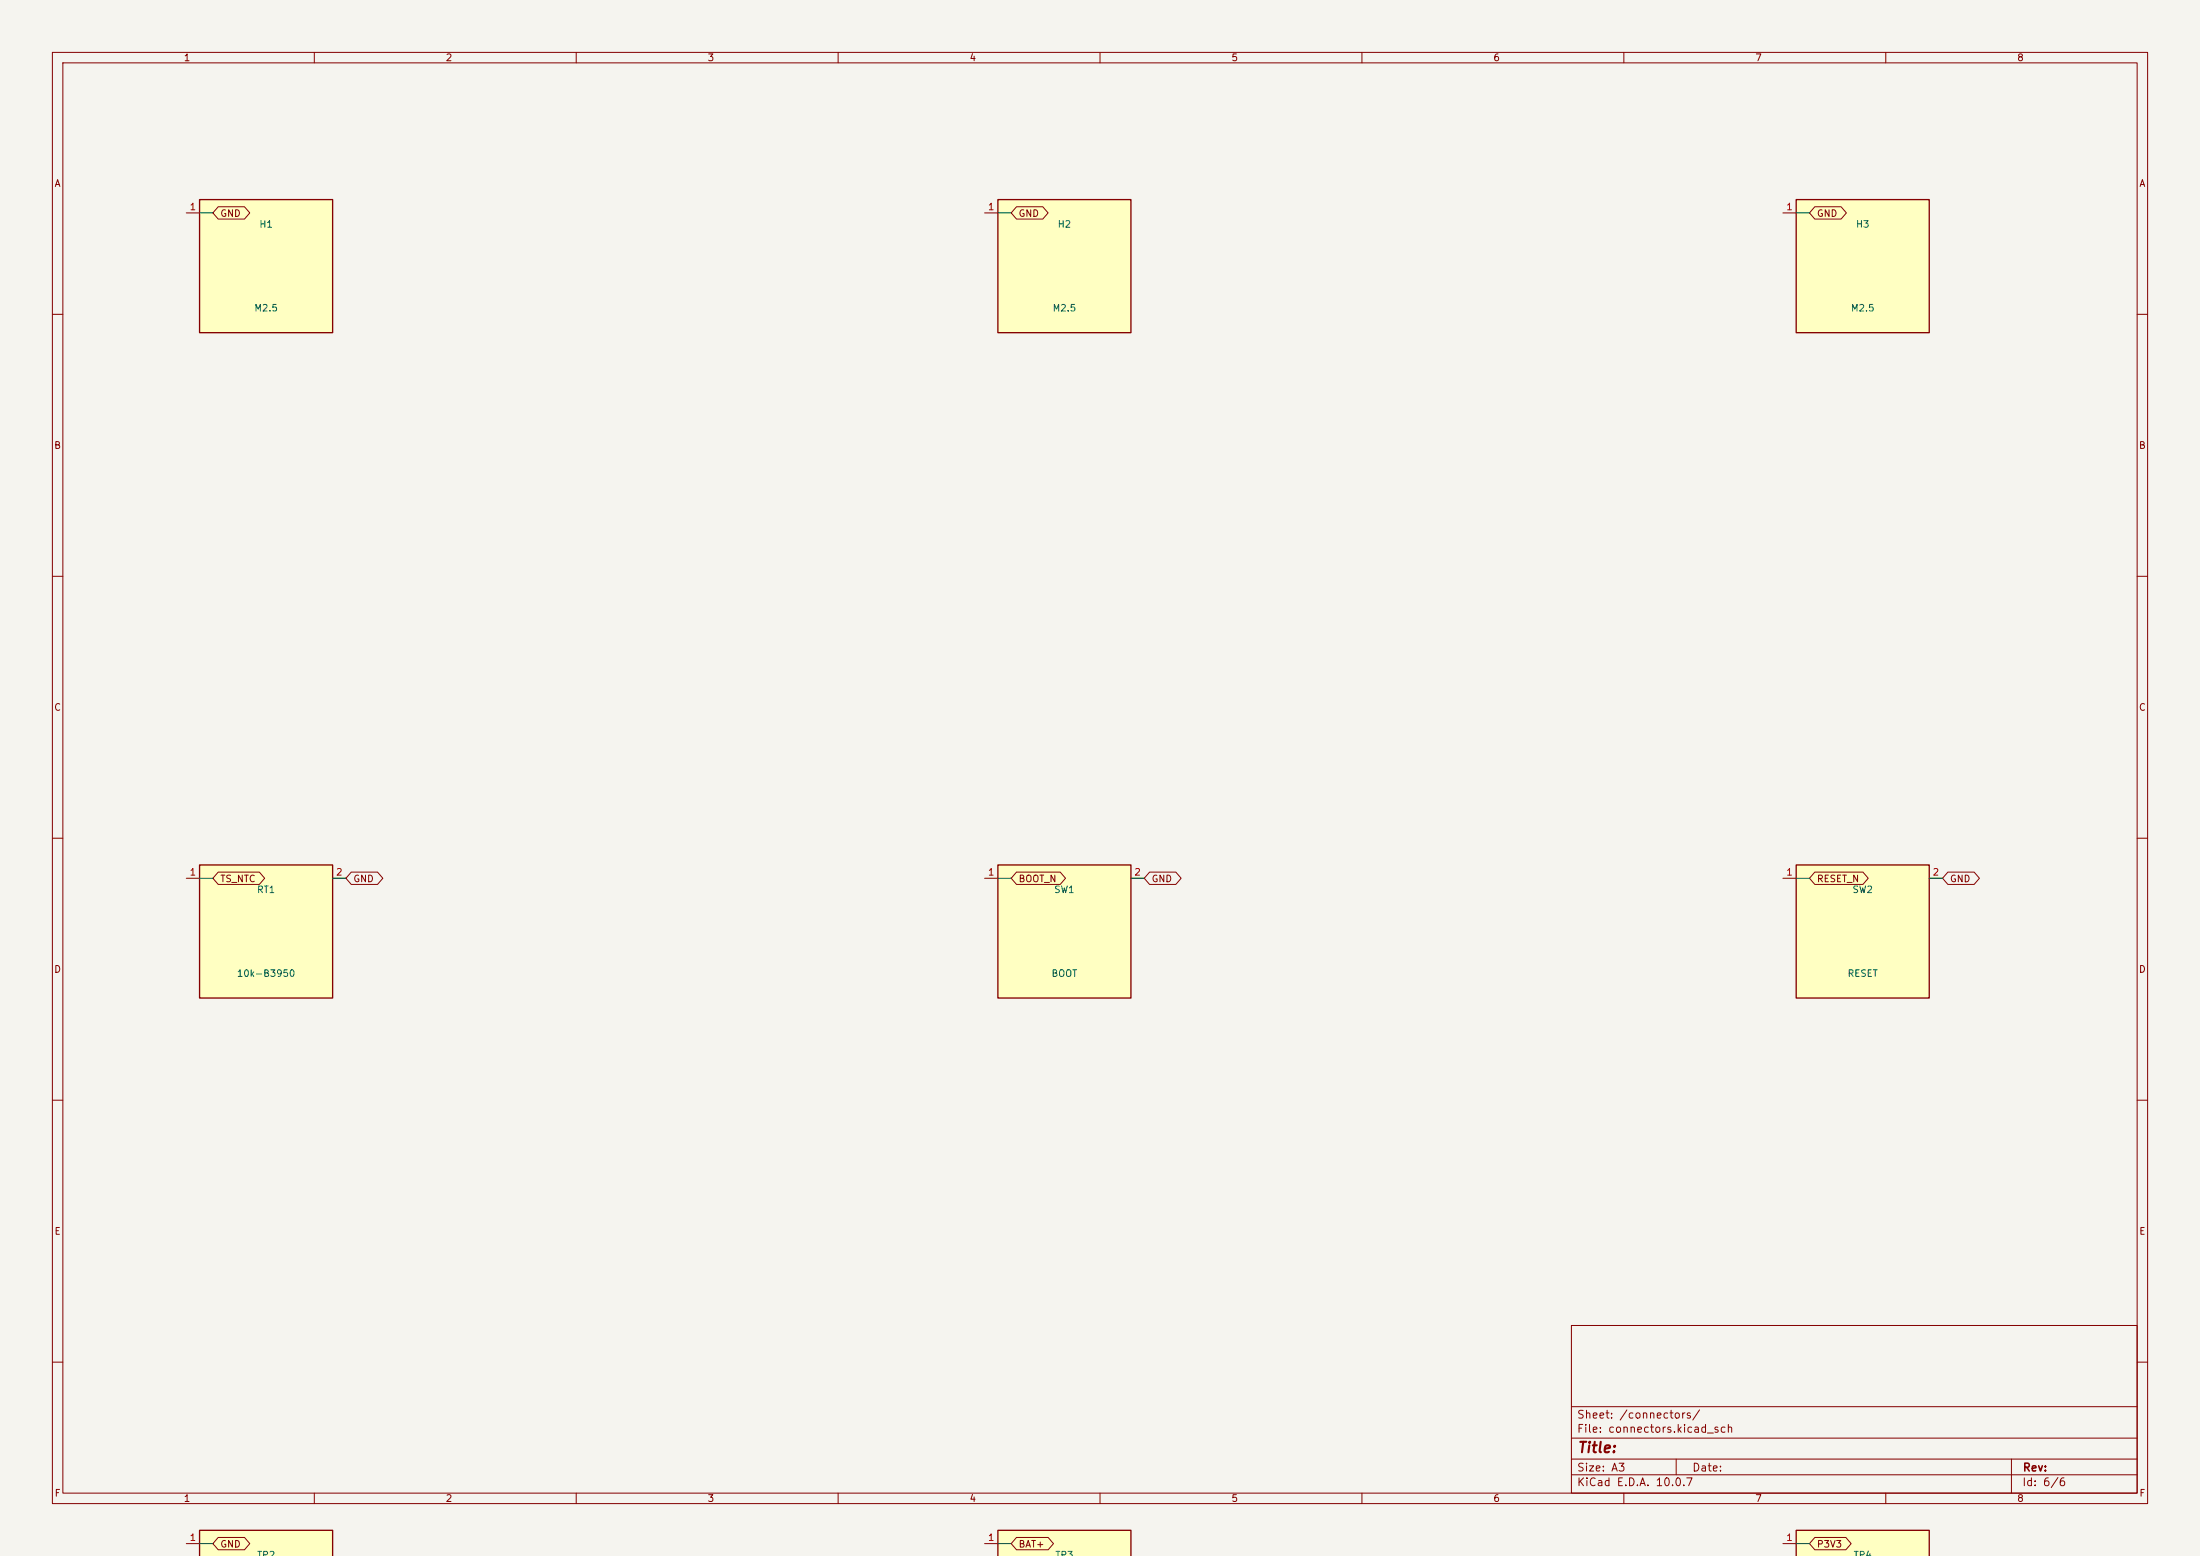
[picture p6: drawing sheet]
<svg xmlns="http://www.w3.org/2000/svg" width="420mm" height="297mm" viewBox="0 0 420 297" stroke-linecap="round" stroke-linejoin="round" font-family="sans-serif">
<path d="M0 0h420v297h-420z" fill="#f5f4ef" stroke="#f5f4ef" stroke-width=".19"/>
<g fill="none" stroke="#840000" stroke-width=".19">
<path d="M10 10h400v277h-400zM12 12h396v273h-396zM60 10v2M110 10v2M160 10v2M210 10v2M260 10v2M310 10v2M360 10v2M10 60h2M408 60h2M10 110h2"/>
<path d="M408 110h2M10 160h2M408 160h2M10 210h2M408 210h2M300 253h108v32h-108zM10 260h2M300 278.5h108M300 274.5h108M300 268.5h108M320 278.5v3M384 278.5v6.5"/>
<path d="M408 260h2M60 285v2M110 285v2M160 285v2M210 285v2M260 285v2M300 281.5h108M310 285v2M360 285v2"/>
</g>
<path d="M38.1 38.1h25.4v25.4h-25.4z" fill="#ffffc2"/>
<path d="M38.1 38.1h25.4v25.4h-25.4z" fill="none" stroke="#840000" stroke-width=".25"/>
<path d="M35.6 40.6h2.5" fill="none" stroke="#840000" stroke-width=".19"/>
<path d="M342.9 38.1h25.4v25.4h-25.4z" fill="#ffffc2"/>
<path d="M342.9 38.1h25.4v25.4h-25.4z" fill="none" stroke="#840000" stroke-width=".25"/>
<path d="M340.4 40.6h2.5" fill="none" stroke="#840000" stroke-width=".19"/>
<path d="M190.5 38.1h25.4v25.4h-25.4z" fill="#ffffc2"/>
<path d="M190.5 38.1h25.4v25.4h-25.4z" fill="none" stroke="#840000" stroke-width=".25"/>
<path d="M188 40.6h2.5" fill="none" stroke="#840000" stroke-width=".19"/>
<path d="M38.1 292.1h25.4v5h-25.4z" fill="#ffffc2"/>
<path d="M38.1 297.1v-5h25.4v5" fill="none" stroke="#840000" stroke-width=".25"/>
<path d="M35.6 294.6h2.5" fill="none" stroke="#840000" stroke-width=".19"/>
<path d="M342.9 165.1h25.4v25.4h-25.4z" fill="#ffffc2"/>
<path d="M342.9 165.1h25.4v25.4h-25.4z" fill="none" stroke="#840000" stroke-width=".25"/>
<path d="M340.4 167.6h2.5M368.3 167.6h2.5" fill="none" stroke="#840000" stroke-width=".19"/>
<path d="M38.1 165.1h25.4v25.4h-25.4z" fill="#ffffc2"/>
<path d="M38.1 165.1h25.4v25.4h-25.4z" fill="none" stroke="#840000" stroke-width=".25"/>
<path d="M35.6 167.6h2.5M63.5 167.6h2.5" fill="none" stroke="#840000" stroke-width=".19"/>
<path d="M190.5 292.1h25.4v5h-25.4z" fill="#ffffc2"/>
<path d="M190.5 297.1v-5h25.4v5" fill="none" stroke="#840000" stroke-width=".25"/>
<path d="M188 294.6h2.5" fill="none" stroke="#840000" stroke-width=".19"/>
<path d="M342.9 292.1h25.4v5h-25.4z" fill="#ffffc2"/>
<path d="M342.9 297.1v-5h25.4v5" fill="none" stroke="#840000" stroke-width=".25"/>
<path d="M340.4 294.6h2.5" fill="none" stroke="#840000" stroke-width=".19"/>
<path d="M190.5 165.1h25.4v25.4h-25.4z" fill="#ffffc2"/>
<path d="M190.5 165.1h25.4v25.4h-25.4z" fill="none" stroke="#840000" stroke-width=".25"/>
<g fill="none" stroke="#840000" stroke-width=".19">
<path d="M41.7 39.5h5l1 1.1-1 1.2h-5l-1.1-1.2zM194.1 39.5h5l1 1.1-1 1.2h-5l-1.1-1.2zM346.5 39.5h5l1 1.1-1 1.2h-5l-1.1-1.2zM41.7 166.5h7.8l1 1.1-1 1.2h-7.8l-1.1-1.2zM67.1 166.5h5l1 1.1-1 1.2h-5l-1.1-1.2zM188 167.6h2.5M194.1 166.5h8.3l1 1.1-1 1.2h-8.3l-1.1-1.2zM215.9 167.6h2.5M219.5 166.5h5l1 1.1-1 1.2h-5l-1.1-1.2zM346.5 166.5h9.1l1.1 1.1-1.1 1.2h-9.1l-1.1-1.2zM371.9 166.5h5l1 1.1-1 1.2h-5l-1.1-1.2zM41.7 293.5h5l1 1.1-1 1.2h-5l-1.1-1.2z"/>
<path d="M194.1 293.5h6l1 1.1-1 1.2h-6l-1.1-1.2zM346.5 293.5h5.9l1 1.1-1 1.2h-5.9l-1.1-1.2z"/>
</g>
<path d="M38.1 40.6h2.5M190.5 40.6h2.5M342.9 40.6h2.5M38.1 167.6h2.5M63.5 167.6h2.5M190.5 167.6h2.5M215.9 167.6h2.5M342.9 167.6h2.5M368.3 167.6h2.5M38.1 294.6h2.5M190.5 294.6h2.5M342.9 294.6h2.5" fill="none" stroke="#009600" stroke-width=".19"/>
<text font-size="2" fill="#840000" x="301" y="277.8">Title:</text>
<g font-size="1.5" fill="#840000">
<text x="300.9" y="273.8">File: connectors.kicad_sch</text>
<text x="300.9" y="271.1">Sheet: /connectors/</text>
<text x="300.9" y="281.2">Size: A3</text>
<text x="322.9" y="281.2">Date:</text>
<text x="386" y="281.2">Rev:</text>
<text x="300.9" y="284">KiCad E.D.A. 10.0.7</text>
<text x="385.9" y="284">Id: 6/6</text>
</g>
<g font-size="1.3" fill="#840000">
<text x="35" y="12">1</text>
<text x="85" y="12">2</text>
<text x="135" y="12">3</text>
<text x="185" y="12">4</text>
<text x="235" y="12">5</text>
<text x="285" y="12">6</text>
<text x="335" y="12">7</text>
<text x="385" y="12">8</text>
<text x="10.3" y="36">A</text>
<text x="408.3" y="36">A</text>
<text x="41.9" y="41.7">GND</text>
<text x="194.3" y="41.7">GND</text>
<text x="346.7" y="41.7">GND</text>
<text x="10.2" y="86">B</text>
<text x="408.2" y="86">B</text>
<text x="10.2" y="136">C</text>
<text x="408.2" y="136">C</text>
<text x="41.9" y="168.7">TS_NTC</text>
<text x="67.3" y="168.7">GND</text>
<text x="194.3" y="168.7">BOOT_N</text>
<text x="219.7" y="168.7">GND</text>
<text x="346.7" y="168.7">RESET_N</text>
<text x="372.1" y="168.7">GND</text>
<text x="10.2" y="186">D</text>
<text x="408.2" y="186">D</text>
<text x="10.3" y="236">E</text>
<text x="408.3" y="236">E</text>
<text x="10.3" y="286">F</text>
<text x="35" y="287">1</text>
<text x="85" y="287">2</text>
<text x="135" y="287">3</text>
<text x="185" y="287">4</text>
<text x="235" y="287">5</text>
<text x="285" y="287">6</text>
<text x="335" y="287">7</text>
<text x="385" y="287">8</text>
<text x="408.3" y="286">F</text>
<text x="41.9" y="295.7">GND</text>
<text x="194.3" y="295.7">BAT+</text>
<text x="346.7" y="295.7">P3V3</text>
</g>
<g font-size="1.3" fill="#a90000">
<text x="36.1" y="40.4">1</text>
<text x="188.5" y="40.4">1</text>
<text x="340.9" y="40.4">1</text>
<text x="36.1" y="167.4">1</text>
<text x="64" y="167.4">2</text>
<text x="188.5" y="167.4">1</text>
<text x="216.4" y="167.4">2</text>
<text x="340.9" y="167.4">1</text>
<text x="368.8" y="167.4">2</text>
<text x="36.1" y="294.4">1</text>
<text x="188.5" y="294.4">1</text>
<text x="340.9" y="294.4">1</text>
</g>
<g font-size="1.3" fill="#006464">
<text x="49.4" y="43.8">H1</text>
<text x="201.8" y="43.8">H2</text>
<text x="354.2" y="43.8">H3</text>
<text x="48.4" y="59.8">M2.5</text>
<text x="200.8" y="59.8">M2.5</text>
<text x="353.2" y="59.8">M2.5</text>
<text x="48.9" y="170.8">RT1</text>
<text x="201.1" y="170.8">SW1</text>
<text x="353.5" y="170.8">SW2</text>
<text x="45.1" y="186.8">10k-B3950</text>
<text x="200.6" y="186.8">BOOT</text>
<text x="352.6" y="186.8">RESET</text>
<text x="48.9" y="297.8">TP2</text>
<text x="201.3" y="297.8">TP3</text>
<text x="353.7" y="297.8">TP4</text>
</g>
</svg>
